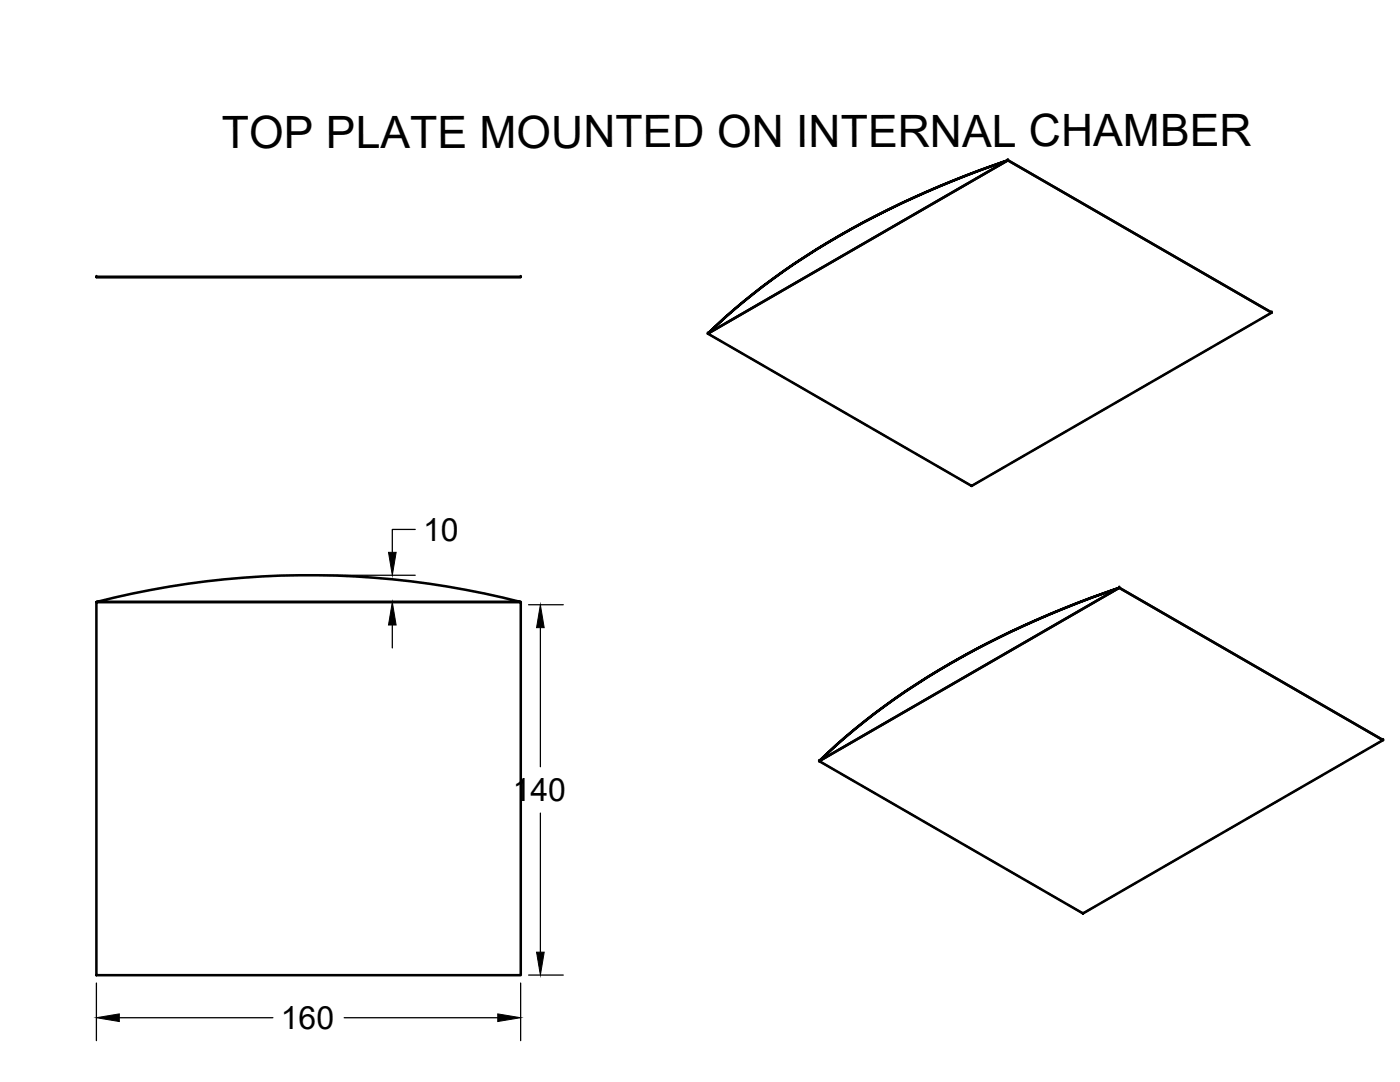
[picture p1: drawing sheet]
<svg xmlns="http://www.w3.org/2000/svg" width="279mm" height="216mm" viewBox="0 0 279 216" stroke-linecap="round" stroke-linejoin="round" font-family="sans-serif">
<!-- layer: MD_Visible -->
<path d="M201.1 32l-59.8 34.6M201.1 32l52.7 30.4M19.2 55.3h84.7zM141.3 66.6a146.5 146.5 0 0 1 43.5-28.2l8-3.4 8.3-3a174.1 174.1 0 0 0-48.8 25.1l-5.8 4.6zM141.3 66.6l59.8-34.6 52.7 30.4-59.9 34.6zM223.4 117.3l-59.9 34.6M223.4 117.3l52.6 30.4M19.2 120.1a170.4 170.4 0 0 1 84.7 0zM19.2 120.1h84.7v74.5h-84.7zM163.5 151.9a146.5 146.5 0 0 1 43.5-28.2l8-3.4 8.4-3a174.1 174.1 0 0 0-48.9 25.1l-5.7 4.6zM163.5 151.9l59.9-34.6 52.6 30.4-59.9 34.6z" fill="none" stroke="#000" stroke-width=".51"/>
<!-- layer: MD_Hidden -->
<g fill="none" stroke="#000" stroke-width=".36">
<path d="M189.1 38.9l-2.8 1.6M193.2 36.6l-2.7 1.6M197.3 34.2l-2.7 1.6M201.1 32l-2.4 1.4M19.2 55.3h3.5M24.3 55.3h3.2M29 55.3h3.2M33.8 55.3h3.2M38.6 55.3h3.1M43.3 55.3h3.2M48.1 55.3h3.2M52.9 55.3h3.1"/>
<path d="M57.6 55.3h3.2M62.4 55.3h3.2M67.1 55.3h3.2M71.9 55.3h3.2M76.7 55.3h3.1M81.4 55.3h3.2M86.2 55.3h3.2M91 55.3h3.1M95.7 55.3h3.2M100.5 55.3h3.4M156.1 58l-2.8 1.6M160.2 55.6l-2.7 1.6"/>
<path d="M164.3 53.2l-2.7 1.6M168.5 50.9l-2.8 1.6M169.8 50.1l2.8-1.6-2.8 1.6M176.7 46.1l-2.8 1.6M180.8 43.7l-2.7 1.6M185 41.3l-2.8 1.6M143.7 65.2l-2.4 1.4 2.9 1.7M145.6 69.1l2.7 1.6M147.8 62.8l-2.7 1.6M149.7 71.4l2.8 1.6M152 60.4l-2.8 1.6M153.8 73.8l2.8 1.6"/>
<path d="M158 76.2l2.7 1.6M162.1 78.6l2.7 1.6M225.2 78.9l-2.7 1.6M229.3 76.5l-2.7 1.6M233.5 74.1l-2.8 1.6M237.6 71.7l-2.8 1.6M241.7 69.4l-2.7 1.6M245.9 67l-2.8 1.6M250 64.6l-2.8 1.6M253.8 62.4l-2.4 1.4M166.2 81l2.8 1.6M170.3 83.4l2.8 1.5"/>
<path d="M174.5 85.7l2.7 1.6M178.6 88.1l2.7 1.6M182.7 90.5l2.8 1.6M186.8 92.9l2.8 1.6M191 95.3l2.9 1.7 2.4-1.5M200.5 93.2l-2.8 1.6M204.6 90.8l-2.8 1.6M208.7 88.4l-2.7 1.6M212.9 86l-2.8 1.6M217 83.7l-2.8 1.5M221.1 81.3l-2.7 1.5M219.6 119.5l-2.8 1.6"/>
<path d="M223.4 117.3l-2.5 1.4M186.6 138.5l-2.8 1.6M190.7 136.2l-2.8 1.6M194.8 133.8l-2.8 1.6M198.9 131.4l-2.7 1.6M203.1 129l-2.8 1.6M207.2 126.6l-2.8 1.6M211.3 124.2l-2.7 1.6M215.4 121.9l-2.7 1.6M165.9 150.5l-2.4 1.4 2.9 1.7M167.8 154.4l2.8 1.6M170.1 148.1l-2.8 1.6"/>
<path d="M171.9 156.7l2.8 1.6M174.2 145.7l-2.8 1.6M176.1 159.1l2.7 1.6M178.3 143.3l-2.7 1.6M182.4 140.9l-2.7 1.6M255.7 159.4l-2.8 1.6M259.8 157l-2.7 1.6M263.9 154.7l-2.7 1.6M268.1 152.3l-2.8 1.6M272.2 149.9l-2.7 1.6M276 147.7l-2.4 1.4M180.2 161.5l2.7 1.6"/>
<path d="M184.3 163.9l2.8 1.6M188.4 166.3l2.8 1.6M192.6 168.7l2.7 1.5M196.7 171l2.7 1.6M200.8 173.4l2.8 1.6M204.9 175.8l2.8 1.6M209.1 178.2l2.7 1.6M222.7 178.5l-2.8 1.6M226.8 176.1l-2.7 1.6M230.9 173.7l-2.7 1.6M235.1 171.3l-2.8 1.6M239.2 169l-2.7 1.5"/>
<path d="M243.3 166.6l-2.7 1.5M247.5 164.2l-2.8 1.6M251.6 161.8l-2.8 1.6M213.2 180.6l2.9 1.7 2.5-1.5"/>
</g>
<!-- layer: MD_Visible -->
<g fill="#000">
<circle cx="201.1" cy="32" r=".25"/>
<circle cx="19.2" cy="55.3" r=".25"/>
<circle cx="103.9" cy="55.3" r=".25"/>
<circle cx="141.3" cy="66.6" r=".25"/>
<circle cx="253.8" cy="62.4" r=".25"/>
<circle cx="223.4" cy="117.3" r=".25"/>
<circle cx="163.5" cy="151.9" r=".25"/>
<circle cx="276" cy="147.7" r=".25"/>
</g>
<!-- layer: MD_Hidden -->
<g fill="#000">
<circle cx="193.9" cy="97" r=".18"/>
<circle cx="216.1" cy="182.3" r=".18"/>
</g>
<!-- layer: 0 -->
<path d="M63.2 114.8h19.7M82.9 105.6h-4.6v4.6M63.2 120.1h19.7M78.3 124.7v4.6M105.5 120.7h6.9M107.8 125.2v27.8M107.8 162.2v27.8M19.2 196.2v11.4M103.9 196.2v11.4M105.5 194.6h6.9M23.8 203.1h30.7M68.7 203.1h30.6" fill="none" stroke="#000" stroke-width=".25"/>
<path d="M77.5 110.2h1.6l-.8 4.6zM78.3 120.1l.8 4.6h-1.6zM107.8 120.7l.8 4.5h-1.5zM107.1 190h1.5l-.8 4.6zM19.2 203.1l4.6-.8v1.5zM99.3 202.3l4.6 .8-4.6 .7z" fill="#000" stroke="#000" stroke-width=".2"/>
<text font-size="8.9" x="44.3" y="29.6">TOP PLATE MOUNTED ON INTERNAL CHAMBER</text>
<g font-size="6.4">
<text x="84.5" y="107.9">10</text>
<text x="102.3" y="159.9">140</text>
<text x="56" y="205.3">160</text>
</g>
</svg>
